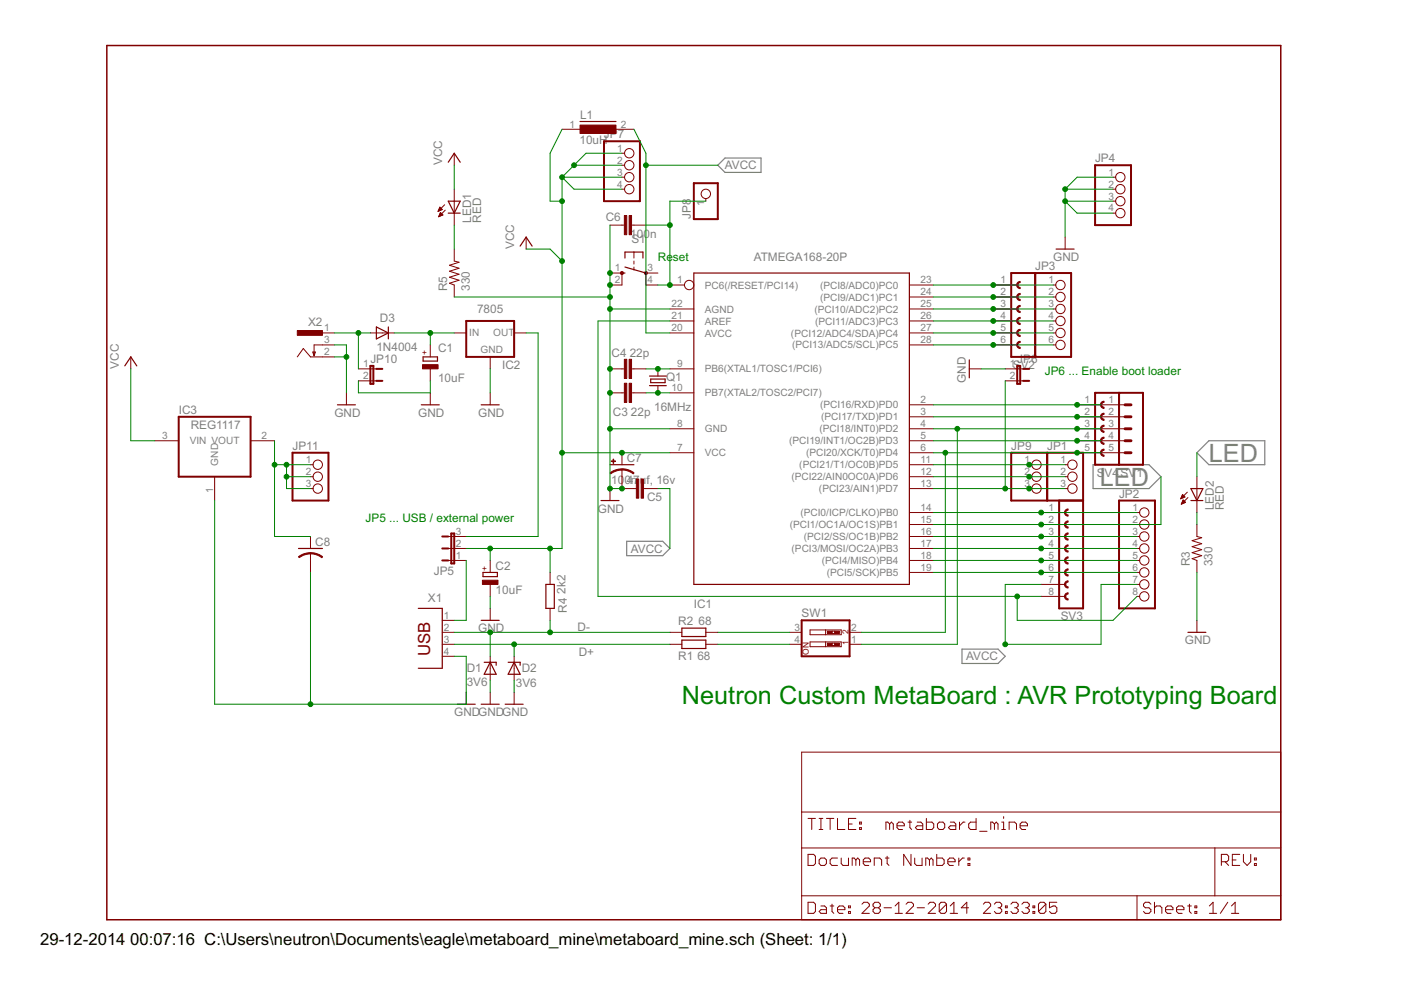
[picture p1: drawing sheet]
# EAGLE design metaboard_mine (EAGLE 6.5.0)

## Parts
C1  10uF  CPOL-EUE3.5-10  [E3,5-10]
C2  10uF  CPOL-EUE2,5-6E  [E2,5-6E]
C3  22p  C-EU025-024X044  [C025-024X044]
C4  22p  C-EU025-024X044  [C025-024X044]
C5  100n  C-EU050-025X075  [C050-025X075]
C6  100n  C-EU050-025X075  [C050-025X075]
C7  47uf, 16v  CPOL-USE2.5-6  [E2,5-6]
C8  C-USC0805K  [C0805K]
D1  3V6  ZENER-DIODEDO34-7  [DO34Z7]
D2  3V6  ZENER-DIODEDO34-7  [DO34Z7]
D3  1N4004  [DO41-10]
IC1  ATMEGA168-20P  [DIL28-3]
IC2  7805  78XXL  [78XXL]
IC3  REG1117  [SOT223]
JP1  PINHD-1X3  [1X03]
JP2  PINHD-1X8  [1X08]
JP3  PINHD-1X6  [1X06]
JP4  PINHD-1X4  [1X04]
JP5  JP2E  [JP2]
JP6  JP1E  [JP1]
JP7  PINHD-1X4  [1X04]
JP8  PINHD-1X1  [1X01]
JP9  PINHD-1X3  [1X03]
JP10  JP1E  [JP1]
JP11  PINHD-1X3  [1X03]
L1  10uH  MICC12  [MICC12]
LED1  RED  LED5MM  [LED5MM]
LED2  RED  LED3MM  [LED3MM]
Q1  16MHz  CRYSTALHC49S  [HC49/S]
R1  68  R-EU_0207/10  [0207/10]
R2  68  R-EU_0207/10  [0207/10]
R3  330  R-US_0207/10  [0207/10]
R4  2k2  R-EU_0207/10  [0207/10]
R5  330  R-US_0207/10  [0207/10]
S1  10-XX  [B3F-10XX]
SV1  MA05-1  [MA05-1]
SV2  FE06-1  [FE06]
SV3  FE08-1  [FE08]
SV4  FE05-1  [FE05-1]
SW1  SW_DIP-2  [EDG-02]
X1  PN61729  [PN61729]
X2  733980-62  [733980-62]

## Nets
+5USB: JP5.1 X1.1
+VRAW: C1.+ D3.C IC2.IN
AVCC: C5.1 IC1.20(AVCC) JP2.7 L1.2 SV3.7
D+ [thin]: D2.C R1.1 X1.3
D- [thin]: D1.C R2.1 R4.2 X1.2
GND: IC2.GND
LED: IC1.15((PCI1/OC1A/OC1S)PB1) JP2.2 LED2.A SV3.2
N$1 [thin]: IC1.6((PCI20/XCK/T0)PD4) SV1.5 SV4.5 SW1.2
N$2 [thin]: C6.2 IC1.1(PC6(/RESET/PCI14)) JP8.1 S1.4(P1)
N$3 [thin]: IC1.4((PCI18/INT0)PD2) SV1.3 SV4.3 SW1.1
N$4: D3.A JP10.1 X2.1
N$5 [thin]: R2.2 SW1.3
N$6: IC1.2((PCI16/RXD)PD0) SV1.1 SV4.1
N$7 [thin]: R1.2 SW1.4
N$8: IC2.OUT JP5.3
N$9: C3.2 IC1.10(PB7(XTAL2/TOSC2/PCI7)) Q1.1
N$10: C4.2 IC1.9(PB6(XTAL1/TOSC1/PCI6)) Q1.2
N$11: IC1.3((PCI17/TXD)PD1) SV1.2 SV4.2
N$12: IC1.5((PCI19/INT1/OC2B)PD3) SV1.4 SV4.4
N$13: IC1.11((PCI21/T1/OC0B)PD5) JP1.1 JP9.1
N$14: IC1.12((PCI22/AIN0OC0A)PD6) JP1.2 JP9.2
N$15 [thin]: IC1.13((PCI23/AIN1)PD7) JP1.3 JP6.2 JP9.3
N$16: IC1.23((PCI8/ADC0)PC0) JP3.1 SV2.1
N$17: IC1.24((PCI9/ADC1)PC1) JP3.2 SV2.2
N$18: IC1.25((PCI10/ADC2)PC2) JP3.3 SV2.3
N$19: IC1.26((PCI11/ADC3)PC3) JP3.4 SV2.4
N$20: IC1.27((PCI12/ADC4/SDA)PC4) JP3.5 SV2.5
N$21: IC1.28((PCI13/ADC5/SCL)PC5) JP3.6 SV2.6
N$22: LED2.K(C) R3.2
N$24: IC1.16((PCI2/SS/OC1B)PB2) JP2.3 SV3.3
N$25: IC1.17((PCI3/MOSI/OC2A)PB3) JP2.4 SV3.4
N$26: IC1.18((PCI4/MISO)PB4) JP2.5 SV3.5
N$27: IC1.19((PCI5/SCK)PB5) JP2.6 SV3.6
N$28: LED1.K(C) R5.2
N$29: IC1.21(AREF) JP2.8 SV3.8
N$33: IC1.14((PCI0/ICP/CLKO)PB0) JP2.1 SV3.1
N$36: C1.- C2.- C3.1 C4.1 C5.2 C6.1 C7.- C8.2 D1.A D2.A IC1.8(GND) IC1.22(AGND) IC3.1(GND) JP4.1 JP4.2 JP4.3 JP4.4 JP6.1 JP10.2 R3.1 R5.1 S1.1(S) S1.2(S1) X1.4 X2.2 X2.3 ; supply symbol labelled GND
N$37: C8.1 IC3.2(VOUT) JP11.1 JP11.2 JP11.3
VCC: C2.+ C7.+ IC1.7(VCC) IC3.3(VIN) JP5.2 JP7.1 JP7.2 JP7.3 JP7.4 L1.1 LED1.A R4.1
Unconnected: S1.3(P)

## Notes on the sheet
- Reset
- JP6 ... Enable boot loader
- JP5 ... USB / external power
- Neutron Custom MetaBoard : AVR Prototyping Board
